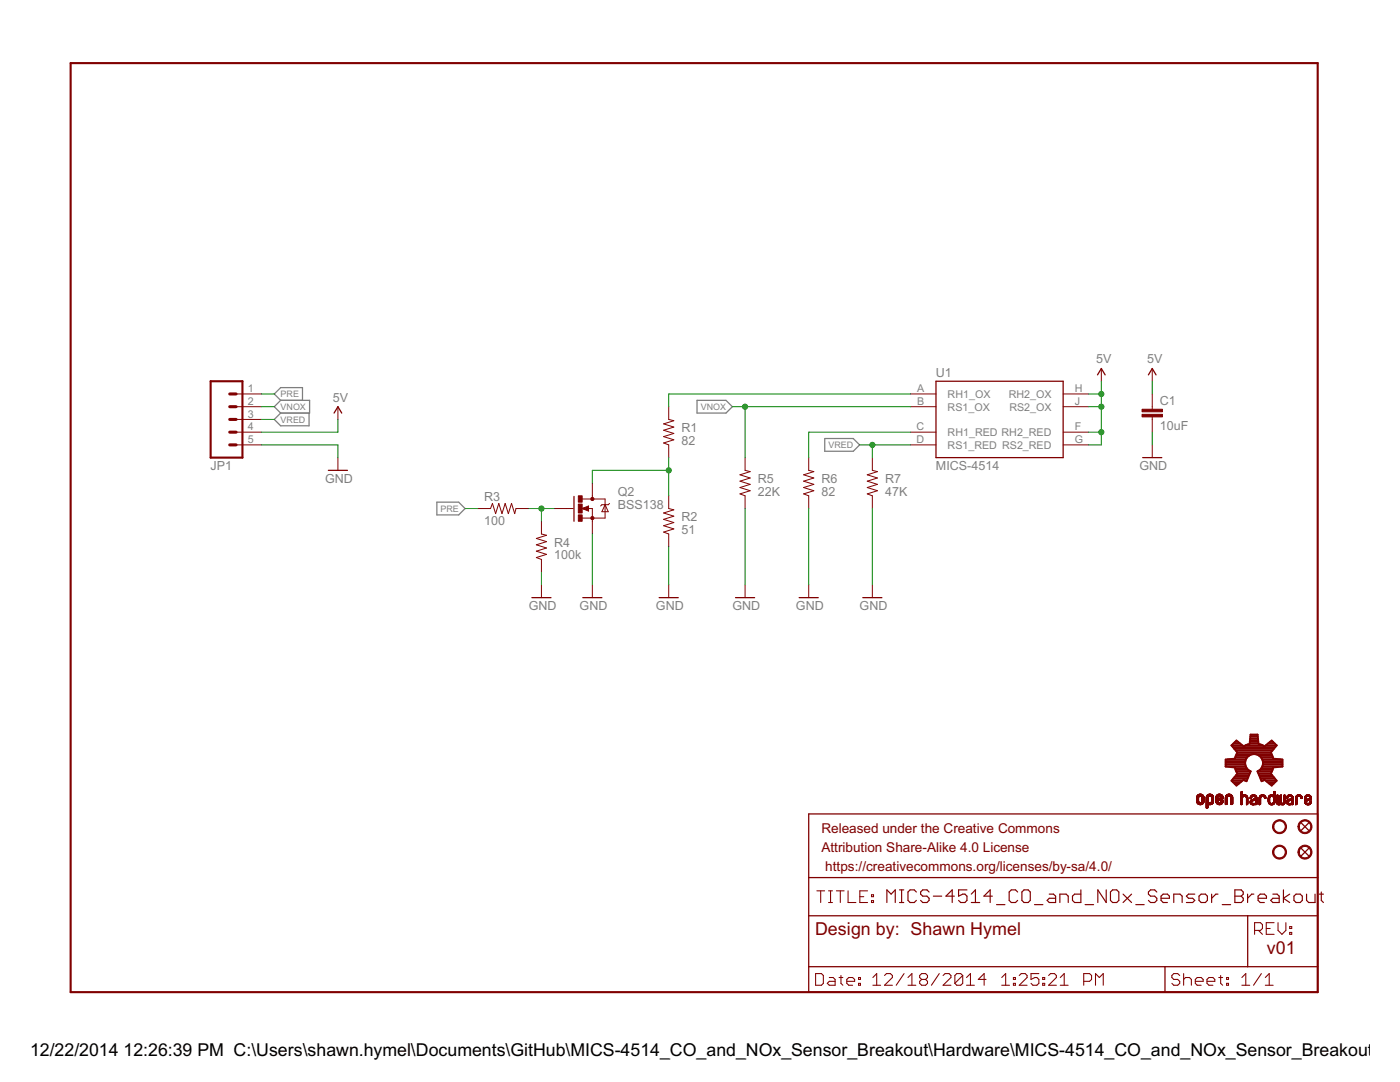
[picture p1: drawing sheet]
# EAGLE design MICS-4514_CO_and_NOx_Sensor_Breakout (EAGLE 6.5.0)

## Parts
C1  10uF  CAP0805  [0805]
FID1  FIDUCIAL1X2  [FIDUCIAL-1X2]
FID2  FIDUCIAL1X2  [FIDUCIAL-1X2]
FRAME1  FRAME-LETTER  [CREATIVE_COMMONS]
JP1  M05LOCK  [1X05_LOCK]
LOGO1  OSHW-LOGOS  [OSHW-LOGO-S]
Q2  MOSFET-NCHANNELBSS138  [SOT23-3]
R1  82  RESISTOR0805-RES  [0805]
R2  51  RESISTOR0603  [0603-RES]
R3  100  100OHM1/10W1%(0603)  [0603-RES]
R4  100k  100KOHM1/10W1%(0603)  [0603-RES]
R5  22K  22KOHM1/10W1%(0603)  [0603-RES]
R6  82  RESISTOR0805-RES  [0805]
R7  47K  47KOHM1/10W1%(0603)  [0603-RES]
STANDOFF3  STAND-OFF  [STAND-OFF]
STANDOFF5  STAND-OFF  [STAND-OFF]
U1  MICS-4514  [MICS_10-SMD]

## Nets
5V: C1.1 JP1.4 U1.F(RH2_RED) U1.G(RS2_RED) U1.H(RH2_OX) U1.J(RS2_OX)
GND: C1.2 JP1.5 Q2.2(S) R2.1 R4.1 R5.1 R6.1 R7.1
N$1: R1.2 U1.A(RH1_OX)
N$2: R6.2 U1.C(RH1_RED)
N$3: Q2.1(G) R3.2 R4.2
N$6: Q2.3(D) R1.1 R2.2
PRE: JP1.1 R3.1
VNOX: JP1.2 R5.2 U1.B(RS1_OX)
VRED: JP1.3 R7.2 U1.D(RS1_RED)

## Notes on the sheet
- Shawn Hymel
- v01

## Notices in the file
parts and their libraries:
SparkFun-Aesthetics: Licensing: Creative Commons ShareAlike 4.0 International - https://creativecommons.org/licenses/by-sa/4.0
SparkFun-Aesthetics: Released under the Creative Commons Attribution Share-Alike 4.0 License
SparkFun-Aesthetics: https://creativecommons.org/licenses/by-sa/4.0
